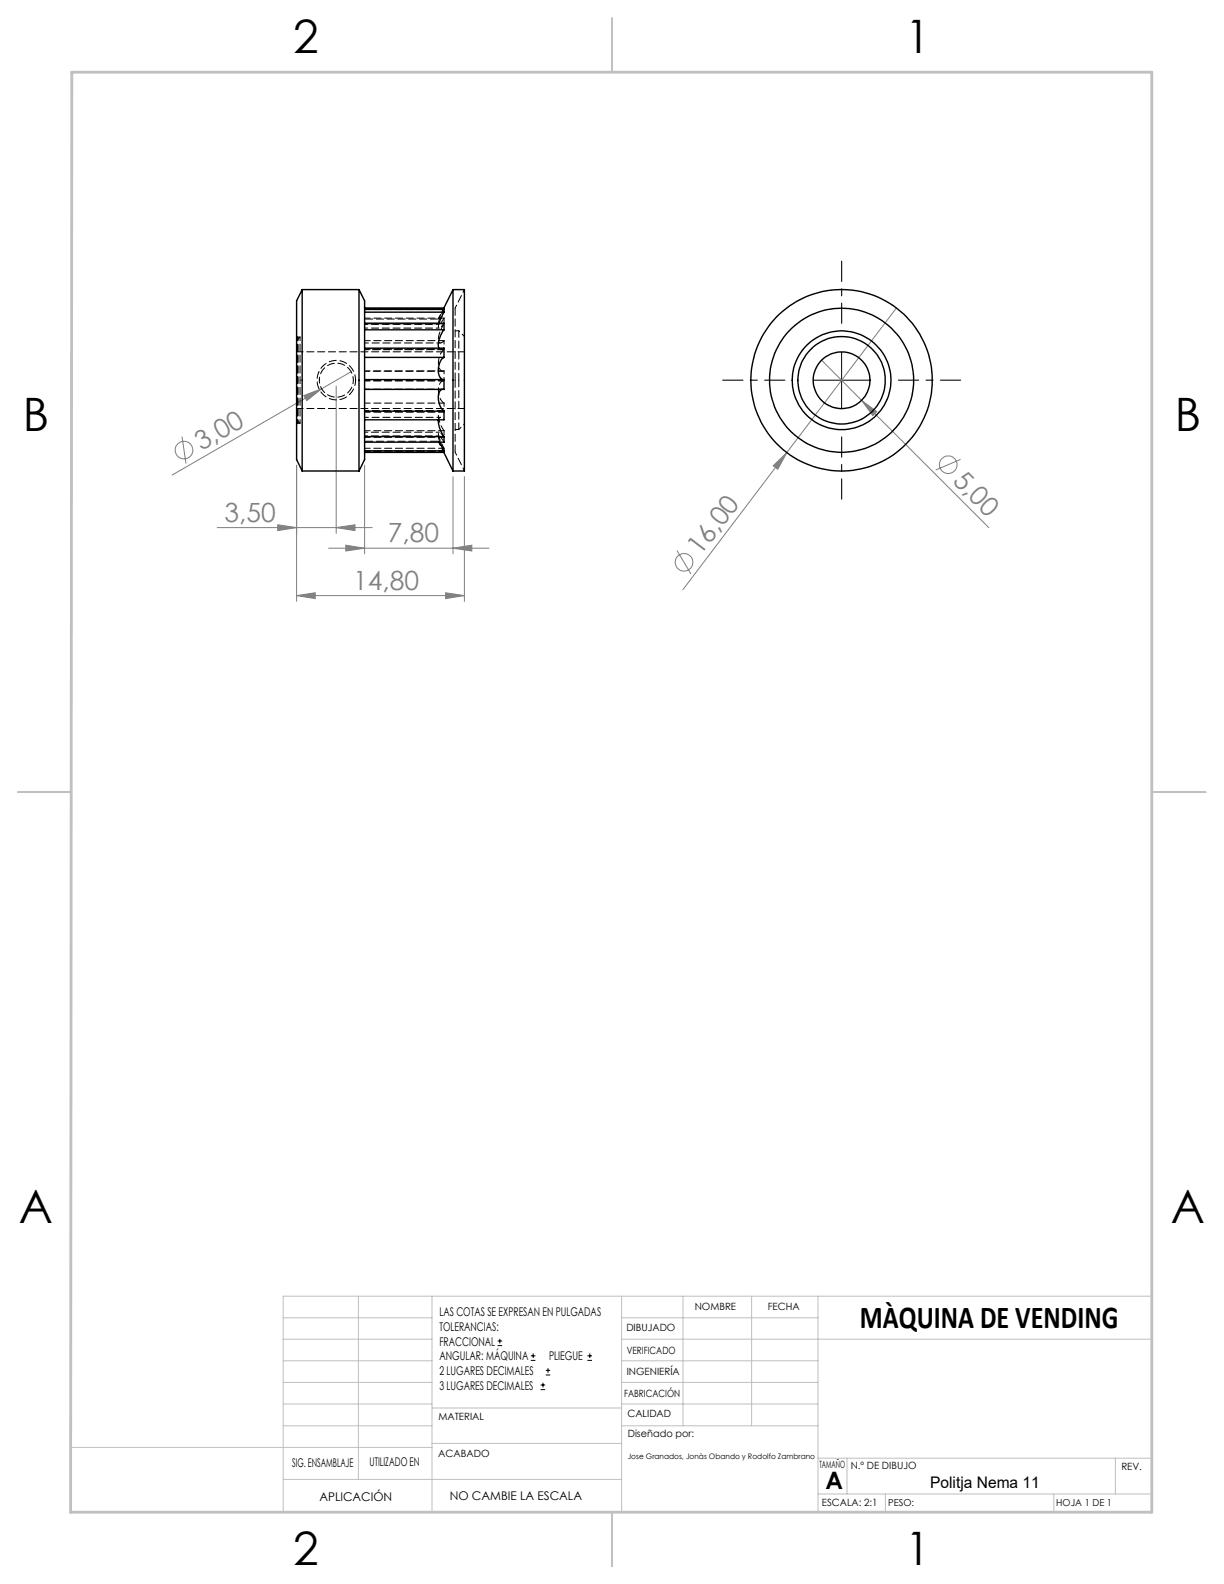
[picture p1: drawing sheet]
<svg xmlns="http://www.w3.org/2000/svg" width="216mm" height="279mm" viewBox="0 0 216 279" stroke-linecap="round" stroke-linejoin="round" font-family="sans-serif">
<g fill="none" stroke="#c0c0c0" stroke-width=".18">
<path d="M50 232.4h26.2M50 236.2h26.2M63.2 228.6v32.3M76.2 228.6v38.1M109.6 228.6v38.1M109.6 232.4h34.7M109.6 236.2h93.6M120.5 228.6v22.9M132.6 228.6v22.9M144.3 228.6v38.1M203.2 228.6h-153.2v38.1M12.5 255.3h63.7"/>
<path d="M50 243.8h26.2M50 251.5h26.2M50 240h26.2M50 247.7h26.2M76.2 254.6h33.4M76.2 248.4h33.4M109.6 243.8h34.7M109.6 251.5h34.7M109.6 240h34.7M109.6 247.7h34.7M144.3 257.2h58.9M149.4 257.2v6.3"/>
<path d="M196.7 257.2v6.3M50 260.9h59.6M144.3 263.5h58.9M156.2 263.5v3.2M185.9 263.5v3.2"/>
</g>
<path d="M108 3.2v9.5M3.1 139.7h9.6M203.2 139.7h9.5M108 266.7v9.6" fill="none" stroke="#c0c0c0" stroke-width=".25"/>
<path d="M12.7 12.7h190.5v254h-190.7z" fill="none" stroke="#c0c0c0" stroke-width=".5"/>
<g fill="none" stroke="#808080" stroke-width=".18">
<path d="M158.1 54.3l-19.3 25.5M32.1 77l.7 4.8M53.6 69.8l3.1-1.2-2.6 2.1zM56.7 68.6l-26.3 15.2M59.3 68.1v26M61.9 65.6l-5.2 3M138.8 79.8l-18.4 24.2M144.9 63.5l7.1 7.1M152 70.6l2.7 2-.7 .7zM152 70.6l22.4 22.5M38.3 93.1h27.4M49 92.6l3.3 .5-3.3 .5z"/>
<path d="M52.3 82.1v24M58 96.7h28.3M59.3 93.1l3.3-.5v1zM61 96.2l3.3 .5-3.3 .5zM64.3 82.1v15.6M79.9 96.7l3.3-.5v1zM79.9 84.1v13.6M81.9 84.1v22M119.4 97.1l2.5 4.1M136.4 82.2l2.4-2.4-1.6 3zM169.4 81l-4.3 1.9M52.3 105.1l3.3-.5v1z"/>
<path d="M52.3 105.1h29.6M78.6 104.6l3.3 .5-3.3 .5z"/>
<circle cx="32.5" cy="79.4" r="1.55"/>
<circle cx="120.7" cy="99.2" r="1.55"/>
<circle cx="167.3" cy="82" r="1.56"/>
</g>
<path d="M148.5 57.1v-11M138.5 67.1h-11M148.5 77.1v11M158.5 67.1h11" fill="none" stroke="#000" stroke-width=".18" stroke-dasharray="15.2 1.3 1.3 1.3" stroke-dashoffset="11.6"/>
<path d="M143.4 67.1h10.1M148.4 62.1v10" fill="none" stroke="#000" stroke-width=".18"/>
<g fill="#808080">
<path d="M53.6 69.8l3.1-1.2-2.6 2.1z"/>
<path d="M136.4 82.2l2.4-2.4-1.6 3z"/>
<path d="M152 70.6l2.7 2-.7 .7z"/>
<path d="M59.3 93.1l3.3-.5v1zM49 92.6l3.3 .5-3.3 .5z"/>
<path d="M52.3 105.1l3.3-.5v1zM78.6 104.6l3.3 .5-3.3 .5zM61 96.2l3.3 .5-3.3 .5zM79.9 96.7l3.3-.5v1z"/>
</g>
<g fill="none" stroke="#000" stroke-width=".25">
<path d="M53.3 51.1v32M53.3 51.1l-1 2v28l1 2M53.3 51.1h10M63.3 51.1l1 2v28l-1 2M63.3 51.1v32M64.3 57h14v1.2M64.3 54.6h14v.5M64.3 58.2h14M64.3 55.1h14M64.3 54.3h14M78.3 58.2l-.1 .1a3.8 3.8 0 0 0-.8 3.1M78.3 55.1l-.9 1.9"/>
<path d="M79.9 51.1h2v32h-2M79.9 51.1v32M79.9 51.1l-1.7 3.5M64.3 67h14v1.7h-14M64.3 61.4h14v1.6M64.3 63h14M64.3 72.5h14M64.3 77h14M64.3 79.5h14M77.3 74a4.9 4.9 0 0 0 1 3M77.6 78l.7 1.5M77.9 68.7a2.54 2.54 0 0 0-.1 3.2l.5 .6"/>
<path d="M78.3 79.8l1.6 3.3M78.3 79.5v.3h-14M78.3 77v1h-14M78.3 72.5v1.5h-14M78.3 63a2.74 2.74 0 0 0-.4 3.9l.2 .1M53.3 83.1h10"/>
<circle cx="148.4" cy="67.1" r="8.7"/>
<circle cx="148.4" cy="67.1" r="16"/>
<circle cx="148.4" cy="67.1" r="7.7"/>
<circle cx="148.5" cy="67.1" r="5"/>
<circle cx="148.5" cy="67.1" r="12.7"/>
</g>
<path d="M64.3 57.9h13.2M81.9 51.1l-1.6 3.2M81.9 59.3l-1-1M52.5 67.1v-7.6v15.2v-7.6M56.3 67.1a3 3 0 0 1 4.5-2.7 3 3 0 0 1 .2 5.2 3 3 0 0 1-4.7-2.3v-.2M77.3 74a.41 .41 0 0 1 .3-.4 .41 .41 0 0 1 .5 .2l.2 .2M77.5 76.2h-13.2M78.3 60.1v1.3M78.3 71.1v1.4M80.3 79.8l1.6 3.3M80.9 75.8l1-1" fill="none" stroke="#000" stroke-width=".18" stroke-dasharray="1.3 .6" stroke-dashoffset=".7"/>
<path d="M78.3 61.6a3.1 3.1 0 0 0-.5 3.7l.5 .1M78.3 67.2a1.28 1.28 0 0 0-1 1.5 2.8 2.8 0 0 0 1 2.4M78.3 72.7l-.1-.1a.55 .55 0 0 0-.7-.1 .55 .55 0 0 0-.2 .7 5 5 0 0 0 1 2.8" fill="none" stroke="#000" stroke-width=".18" stroke-dasharray="1.3 .6" stroke-dashoffset=".2"/>
<path d="M64.3 57.2h13.1M77.4 76.9h-13.1M78.3 65.4v1.5" fill="none" stroke="#000" stroke-width=".18" stroke-dasharray="1.3 .6" stroke-dashoffset=".8"/>
<path d="M78.3 57l-.4 .6-.4 .3-.2-.3 .2-.6M78.3 76v1" fill="none" stroke="#000" stroke-width=".18" stroke-dasharray="1.3 .6" stroke-dashoffset=".5"/>
<path d="M52.9 59.5l-.6 .6M78.3 54.6l-1 1.7 1-2M78.3 54.6l-.2 .5a3.4 3.4 0 0 0-.7 2.1l.4-.3 .5-.8M78.3 56.1v.9M52.3 74.1l.6 .6M64.3 65.5h13.8M78.1 68.6h-13.8M78.3 77.1l-.5-.7a.24 .24 0 0 0-.2-.2 .24 .24 0 0 0-.3 .2l.3 1.1 .7 1.6M78.3 79.6l-1-1.8 1 2" fill="none" stroke="#000" stroke-width=".18" stroke-dasharray="1.3 .6" stroke-dashoffset=".4"/>
<path d="M52.5 59.5l-.2-.2M52.9 59.5h-.4M78.3 54.3v.3M78.3 54.3h.1M52.3 74.9l.2-.2M52.5 74.7h.4M77.9 68.7h.4M78.3 79.1v.4M78.3 66.9h-.1M80.3 67.1v-12.8M80.3 79.8v-12.7" fill="none" stroke="#000" stroke-width=".18" stroke-dasharray="1.3 .6"/>
<g fill="none" stroke="#000" stroke-width=".18" stroke-dasharray="1.3 .6" stroke-dashoffset=".3">
<path d="M64.3 54.6h14M64.3 57.1h14M78.3 57.1a4 4 0 0 0-.8 3.3l.3 .1 .5-.4M78.3 56.1h-14M80.9 58.3h-.6M62.7 67.1a3.4 3.4 0 0 0-4.9-3.2 3.4 3.4 0 0 0-.7 5.8 3.4 3.4 0 0 0 3.7 .5 3.4 3.4 0 0 0 1.9-3.1M64.3 79.6h14M64.3 77.1h14M64.3 72.7h14M64.3 61.6h14M64.3 67.2h14M64.3 67h13.9"/>
<path d="M77.6 78a.96 .96 0 0 1-.2-1.1l.5 .4 .4 .7M78.2 67.2h-13.9M78.3 79.1h-14M78.3 60.1h-14M78.3 76h-14M78.3 65.4h-14M78.3 71.1h-14M80.3 75.8h.6"/>
</g>
<path d="M52.9 67.1v-7.6M52.9 74.7v-7.6M64.3 61.7h13.5M64.3 60.5h13.4M77.4 78l.9 1.8M77.7 73.6h-13.4M77.8 72.4h-13.5M78.3 61.4a.49 .49 0 0 1-.4 .3 .49 .49 0 0 1-.5-.3" fill="none" stroke="#000" stroke-width=".18" stroke-dasharray="1.3 .6" stroke-dashoffset=".6"/>
<path d="M52.3 72.1h29.6M80.9 67.1v-8.8M80.9 75.8v-8.7M81.9 62.1h-29.6" fill="none" stroke="#000" stroke-width=".18" stroke-dasharray="1.3 .6" stroke-dashoffset=".1"/>
<path d="M78.2 54.6l-.8 1.5" fill="none" stroke="#000" stroke-width=".18" stroke-dasharray="1.3 .6" stroke-dashoffset=".9"/>
<path d="M64.3 56.3h13M77.3 77.8h-13" fill="none" stroke="#000" stroke-width=".18" stroke-dasharray="1.3 .6" stroke-dashoffset="-.2"/>
<g fill="none" stroke="#000" stroke-width=".18">
<path d="M87.8 237.3h.8M87.8 236.5h.8M88.2 236.1v.9M93.6 240h.8M93.6 239.1h.8M94.1 238.7v.8M103.6 240h.8M103.6 239.1h.8M104 238.7v.8M95.4 245.1h.8M95.4 244.3h.8M95.8 243.9v.8"/>
<path d="M96.3 242.5h.7M96.3 241.7h.7M96.7 241.3v.8"/>
</g>
<g font-size="8.1">
<text x="51.7" y="9.3">2</text>
<text x="159.7" y="9.3">1</text>
<text x="4" y="76">B</text>
<text x="207.2" y="76">B</text>
<text x="3.3" y="215.7">A</text>
<text x="206.5" y="215.7">A</text>
<text x="51.7" y="276">2</text>
<text x="159.7" y="276">1</text>
</g>
<text font-size="5.6" x="151.7" y="234.3">MÀQUINA DE VENDING</text>
<g font-size="4.7" fill="#808080">
<text x="35.6" y="79.6" transform="rotate(-30 35.6 79.6)">3,00</text>
<text x="167.9" y="85" transform="rotate(45 167.9 85)">5,00</text>
<text x="39.6" y="92">3,50</text>
<text x="68.4" y="95.7">7,80</text>
<text x="123.6" y="98.2" transform="rotate(-53 123.6 98.2)">16,00</text>
<text x="62.3" y="104">14,80</text>
</g>
<text font-size="4.2" x="145.6" y="262.7">A</text>
<text font-size="2.8" x="164.1" y="262.5">Politja Nema 11</text>
<g font-size="2.1">
<text x="77.5" y="232.2">LAS COTAS SE EXPRESAN EN PULGADAS</text>
<text x="77.5" y="234.7">TOLERANCIAS:</text>
<text x="77.5" y="237.3">FRACCIONAL</text>
<text x="77.5" y="239.9">ANGULAR: MÁQUINA</text>
<text x="96.9" y="239.9">PLIEGUE</text>
<text x="77.5" y="242.5">2 LUGARES DECIMALES</text>
<text x="77.5" y="245.1">3 LUGARES DECIMALES</text>
<text x="51.5" y="258.7">SIG. ENSAMBLAJE</text>
<text x="65.2" y="258.6">UTILIZADO EN</text>
<text x="56.3" y="264.8">APLICACIÓN</text>
<text x="79.3" y="264.6">NO CAMBIE LA ESCALA</text>
</g>
<g font-size="1.8">
<text x="122.5" y="231.1">NOMBRE</text>
<text x="135.4" y="231.1">FECHA</text>
<text x="110.5" y="234.8">DIBUJADO</text>
<text x="110.5" y="238.9">VERIFICADO</text>
<text x="110.6" y="242.5">INGENIERÍA</text>
<text x="77.3" y="250.5">MATERIAL</text>
<text x="110.1" y="246.4">FABRICACIÓN</text>
<text x="110.7" y="250">CALIDAD</text>
<text x="77.3" y="257">ACABADO</text>
<text x="110.7" y="253.5">Diseñado por:</text>
<text x="144.5" y="258.9">TAMAÑO</text>
<text x="150.1" y="259.1">N.º DE DIBUJO</text>
<text x="197.8" y="259.2">REV.</text>
<text x="145" y="265.7">ESCALA: 2:1</text>
</g>
<g font-size="1.7">
<text x="156.7" y="265.7">PESO:</text>
<text x="186.3" y="265.7">HOJA 1 DE 1</text>
</g>
<text font-size="1.3" x="110.7" y="257.4">Jose Granados, Jonàs Obando y Rodolfo Zambrano</text>
</svg>
